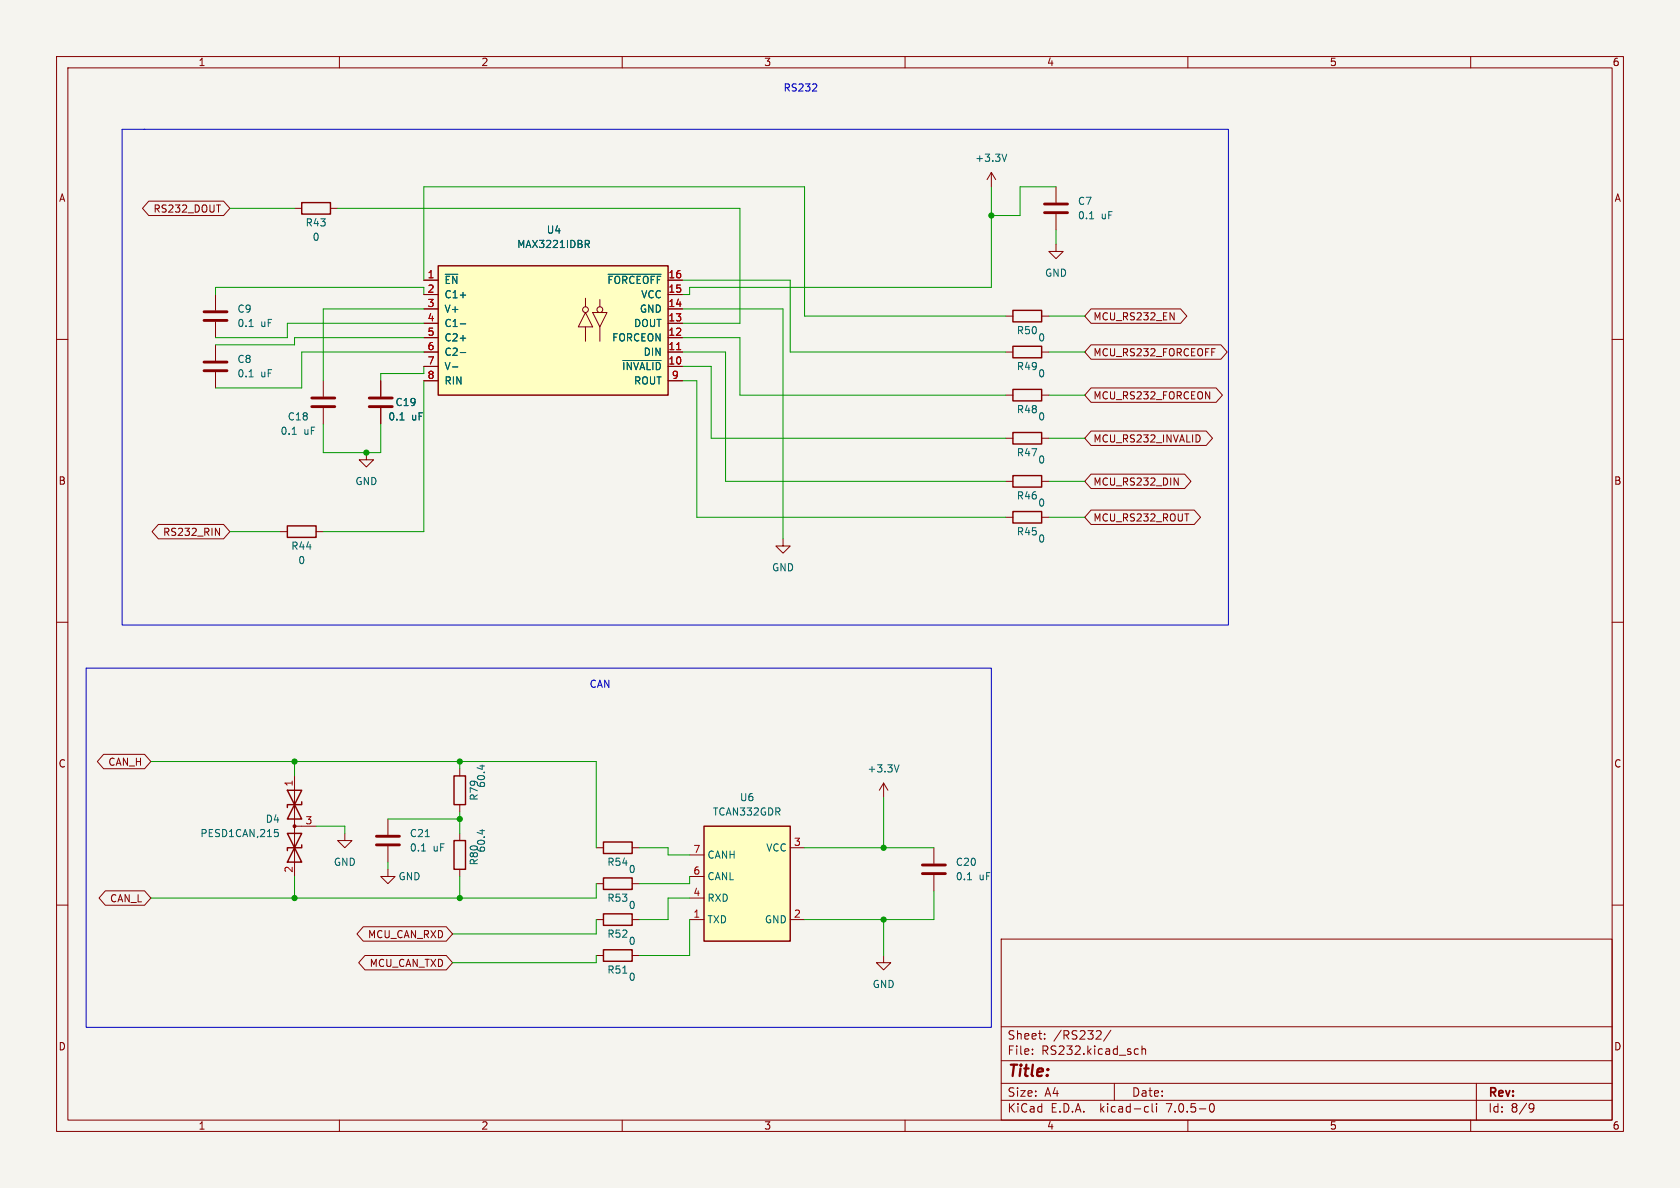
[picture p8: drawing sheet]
(kicad_sch (version 20230121) (generator eeschema)

 (paper "A4")

 (lib_symbols
  (symbol "Device:C" (pin_numbers hide) (pin_names (offset 0.254)) (in_bom yes) (on_board yes)
   (property "Reference" "C" (at 0.635 2.54 0) (effects (font (size 1.27 1.27)) (justify left)))
   (property "Value" "C" (at 0.635 -2.54 0) (effects (font (size 1.27 1.27)) (justify left)))
   (property "Footprint" "" (at 0.9652 -3.81 0) (effects (font (size 1.27 1.27)) hide))
   (property "Datasheet" "~" (at 0 0 0) (effects (font (size 1.27 1.27)) hide))
   (symbol "C_0_1"
    (polyline (pts (xy -2.032 -0.762) (xy 2.032 -0.762)) (stroke (width 0.508) (type default)) (fill (type none)))
    (polyline (pts (xy -2.032 0.762) (xy 2.032 0.762)) (stroke (width 0.508) (type default)) (fill (type none))))
   (symbol "C_1_1"
    (pin passive line (at 0 3.81 270) (length 2.794) (name "~" (effects (font (size 1.27 1.27)))) (number "1" (effects (font (size 1.27 1.27)))))
    (pin passive line (at 0 -3.81 90) (length 2.794) (name "~" (effects (font (size 1.27 1.27)))) (number "2" (effects (font (size 1.27 1.27)))))))
  (symbol "Device:D_TVS_Dual_AAC" (pin_names (offset 1.016) hide) (in_bom yes) (on_board yes)
   (property "Reference" "D" (at 0 4.445 0) (effects (font (size 1.27 1.27))))
   (property "Value" "D_TVS_Dual_AAC" (at 0 2.54 0) (effects (font (size 1.27 1.27))))
   (property "Footprint" "" (at -3.81 0 0) (effects (font (size 1.27 1.27)) hide))
   (property "Datasheet" "~" (at -3.81 0 0) (effects (font (size 1.27 1.27)) hide))
   (symbol "D_TVS_Dual_AAC_0_0"
    (polyline (pts (xy 0 -1.27) (xy 0 0)) (stroke (width 0) (type default)) (fill (type none))))
   (symbol "D_TVS_Dual_AAC_0_1"
    (polyline (pts (xy -6.35 0) (xy 6.35 0)) (stroke (width 0) (type default)) (fill (type none)))
    (polyline (pts (xy -3.302 1.27) (xy -3.81 1.27) (xy -3.81 -1.27) (xy -4.318 -1.27)) (stroke (width 0.254) (type default)) (fill (type none)))
    (polyline (pts (xy 4.318 1.27) (xy 3.81 1.27) (xy 3.81 -1.27) (xy 3.302 -1.27)) (stroke (width 0.254) (type default)) (fill (type none)))
    (polyline (pts (xy -6.35 1.27) (xy -1.27 -1.27) (xy -1.27 1.27) (xy -6.35 -1.27) (xy -6.35 1.27)) (stroke (width 0.254) (type default)) (fill (type none)))
    (polyline (pts (xy 6.35 1.27) (xy 1.27 -1.27) (xy 1.27 1.27) (xy 6.35 -1.27) (xy 6.35 1.27)) (stroke (width 0.254) (type default)) (fill (type none)))
    (circle (center 0 0) (radius 0.254) (stroke (width 0) (type default)) (fill (type outline))))
   (symbol "D_TVS_Dual_AAC_1_1"
    (pin passive line (at -8.89 0 0) (length 2.54) (name "A1" (effects (font (size 1.27 1.27)))) (number "1" (effects (font (size 1.27 1.27)))))
    (pin passive line (at 8.89 0 180) (length 2.54) (name "A2" (effects (font (size 1.27 1.27)))) (number "2" (effects (font (size 1.27 1.27)))))
    (pin input line (at 0 -3.81 90) (length 2.54) (name "common" (effects (font (size 1.27 1.27)))) (number "3" (effects (font (size 1.27 1.27)))))))
  (symbol "Device:R" (pin_numbers hide) (pin_names (offset 0)) (in_bom yes) (on_board yes)
   (property "Reference" "R" (at 2.032 0 90) (effects (font (size 1.27 1.27))))
   (property "Value" "R" (at 0 0 90) (effects (font (size 1.27 1.27))))
   (property "Footprint" "" (at -1.778 0 90) (effects (font (size 1.27 1.27)) hide))
   (property "Datasheet" "~" (at 0 0 0) (effects (font (size 1.27 1.27)) hide))
   (symbol "R_0_1"
    (rectangle (start -1.016 -2.54) (end 1.016 2.54) (stroke (width 0.254) (type default)) (fill (type none))))
   (symbol "R_1_1"
    (pin passive line (at 0 3.81 270) (length 1.27) (name "~" (effects (font (size 1.27 1.27)))) (number "1" (effects (font (size 1.27 1.27)))))
    (pin passive line (at 0 -3.81 90) (length 1.27) (name "~" (effects (font (size 1.27 1.27)))) (number "2" (effects (font (size 1.27 1.27)))))))
  (symbol "PCU:MAX3221" (pin_names (offset 1.016)) (in_bom yes) (on_board yes)
   (property "Reference" "U6" (at -0.4738 13.6452 0) (effects (font (size 1.27 1.27))))
   (property "Value" "MAX3221" (at -0.4738 11.1052 0) (effects (font (size 1.27 1.27))))
   (property "Footprint" "" (at 1.4312 -2.2298 90) (effects (font (size 1.27 1.27) italic) hide))
   (property "Datasheet" "http://www.ti.com/lit/ds/symlink/max3221.pdf" (at -43.18 -3.81 90) (effects (font (size 1.27 1.27)) hide))
   (symbol "MAX3221_0_1"
    (rectangle (start -19.05 7.62) (end 21.59 -15.24) (stroke (width 0.254) (type default)) (fill (type background)))
    (polyline (pts (xy 6.985 -5.715) (xy 6.985 -3.175) (xy 6.985 -3.175)) (stroke (width 0) (type default)) (fill (type none)))
    (polyline (pts (xy 6.985 0.381) (xy 6.985 1.905) (xy 6.985 1.905)) (stroke (width 0) (type default)) (fill (type none)))
    (polyline (pts (xy 9.525 -5.715) (xy 9.525 -3.175) (xy 9.525 -3.175)) (stroke (width 0) (type default)) (fill (type none)))
    (polyline (pts (xy 9.525 0.381) (xy 9.525 1.651) (xy 9.525 1.651)) (stroke (width 0) (type default)) (fill (type none)))
    (polyline (pts (xy 8.255 -0.635) (xy 10.795 -0.635) (xy 9.525 -3.175) (xy 8.255 -0.635) (xy 8.255 -0.635)) (stroke (width 0) (type default)) (fill (type none)))
    (polyline (pts (xy 8.255 -3.175) (xy 5.715 -3.175) (xy 6.985 -0.635) (xy 8.255 -3.175) (xy 8.255 -3.175) (xy 8.255 -3.175)) (stroke (width 0) (type default)) (fill (type none)))
    (circle (center 6.985 -0.127) (radius 0.508) (stroke (width 0) (type default)) (fill (type none)))
    (circle (center 9.525 -0.127) (radius 0.508) (stroke (width 0) (type default)) (fill (type none))))
   (symbol "MAX3221_1_1"
    (pin input line (at -21.59 5.08 0) (length 2.54) (name "~{EN}" (effects (font (size 1.27 1.27)))) (number "1" (effects (font (size 1.27 1.27)))))
    (pin output line (at 24.13 -10.16 180) (length 2.54) (name "~{INVALID}" (effects (font (size 1.27 1.27)))) (number "10" (effects (font (size 1.27 1.27)))))
    (pin input line (at 24.13 -7.62 180) (length 2.54) (name "DIN" (effects (font (size 1.27 1.27)))) (number "11" (effects (font (size 1.27 1.27)))))
    (pin input line (at 24.13 -5.08 180) (length 2.54) (name "FORCEON" (effects (font (size 1.27 1.27)))) (number "12" (effects (font (size 1.27 1.27)))))
    (pin output line (at 24.13 -2.54 180) (length 2.54) (name "DOUT" (effects (font (size 1.27 1.27)))) (number "13" (effects (font (size 1.27 1.27)))))
    (pin power_in line (at 24.13 0 180) (length 2.54) (name "GND" (effects (font (size 1.27 1.27)))) (number "14" (effects (font (size 1.27 1.27)))))
    (pin power_in line (at 24.13 2.54 180) (length 2.54) (name "VCC" (effects (font (size 1.27 1.27)))) (number "15" (effects (font (size 1.27 1.27)))))
    (pin input line (at 24.13 5.08 180) (length 2.54) (name "~{FORCEOFF}" (effects (font (size 1.27 1.27)))) (number "16" (effects (font (size 1.27 1.27)))))
    (pin passive line (at -21.59 2.54 0) (length 2.54) (name "C1+" (effects (font (size 1.27 1.27)))) (number "2" (effects (font (size 1.27 1.27)))))
    (pin power_out line (at -21.59 0 0) (length 2.54) (name "V+" (effects (font (size 1.27 1.27)))) (number "3" (effects (font (size 1.27 1.27)))))
    (pin passive line (at -21.59 -2.54 0) (length 2.54) (name "C1-" (effects (font (size 1.27 1.27)))) (number "4" (effects (font (size 1.27 1.27)))))
    (pin passive line (at -21.59 -5.08 0) (length 2.54) (name "C2+" (effects (font (size 1.27 1.27)))) (number "5" (effects (font (size 1.27 1.27)))))
    (pin passive line (at -21.59 -7.62 0) (length 2.54) (name "C2-" (effects (font (size 1.27 1.27)))) (number "6" (effects (font (size 1.27 1.27)))))
    (pin power_out line (at -21.59 -10.16 0) (length 2.54) (name "V-" (effects (font (size 1.27 1.27)))) (number "7" (effects (font (size 1.27 1.27)))))
    (pin input line (at -21.59 -12.7 0) (length 2.54) (name "RIN" (effects (font (size 1.27 1.27)))) (number "8" (effects (font (size 1.27 1.27)))))
    (pin output line (at 24.13 -12.7 180) (length 2.54) (name "ROUT" (effects (font (size 1.27 1.27)))) (number "9" (effects (font (size 1.27 1.27)))))))
  (symbol "PCU:TCAN332" (in_bom yes) (on_board yes)
   (property "Reference" "U6" (at -1.27 13.97 0) (effects (font (size 1.27 1.27)) (justify left)))
   (property "Value" "TCAN332" (at -5.08 11.43 0) (effects (font (size 1.27 1.27)) (justify left)))
   (property "Footprint" "" (at -39.37 -13.97 0) (effects (font (size 1.27 1.27) italic) hide))
   (property "Datasheet" "http://www.ti.com/lit/ds/symlink/tcan337.pdf" (at -74.93 -13.97 0) (effects (font (size 1.27 1.27)) hide))
   (symbol "TCAN332_0_1"
    (rectangle (start -7.62 10.16) (end 7.62 -10.16) (stroke (width 0.254) (type default)) (fill (type background))))
   (symbol "TCAN332_1_1"
    (pin input line (at -10.16 -6.35 0) (length 2.54) (name "TXD" (effects (font (size 1.27 1.27)))) (number "1" (effects (font (size 1.27 1.27)))))
    (pin power_in line (at 10.16 -6.35 180) (length 2.54) (name "GND" (effects (font (size 1.27 1.27)))) (number "2" (effects (font (size 1.27 1.27)))))
    (pin power_in line (at 10.16 6.35 180) (length 2.54) (name "VCC" (effects (font (size 1.27 1.27)))) (number "3" (effects (font (size 1.27 1.27)))))
    (pin tri_state line (at -10.16 -2.54 0) (length 2.54) (name "RXD" (effects (font (size 1.27 1.27)))) (number "4" (effects (font (size 1.27 1.27)))))
    (pin no_connect line (at -1.27 -13.97 90) (length 2.54) hide (name "NC" (effects (font (size 1.27 1.27)))) (number "5" (effects (font (size 1.27 1.27)))))
    (pin bidirectional line (at -10.16 1.27 0) (length 2.54) (name "CANL" (effects (font (size 1.27 1.27)))) (number "6" (effects (font (size 1.27 1.27)))))
    (pin bidirectional line (at -10.16 5.08 0) (length 2.54) (name "CANH" (effects (font (size 1.27 1.27)))) (number "7" (effects (font (size 1.27 1.27)))))
    (pin no_connect line (at 1.27 -13.97 90) (length 2.54) hide (name "NC" (effects (font (size 1.27 1.27)))) (number "8" (effects (font (size 1.27 1.27)))))))
  (symbol "power:+3.3V" (power) (pin_names (offset 0)) (in_bom yes) (on_board yes)
   (property "Reference" "#PWR" (at 0 -3.81 0) (effects (font (size 1.27 1.27)) hide))
   (property "Value" "+3.3V" (at 0 3.556 0) (effects (font (size 1.27 1.27))))
   (property "Footprint" "" (at 0 0 0) (effects (font (size 1.27 1.27)) hide))
   (property "Datasheet" "" (at 0 0 0) (effects (font (size 1.27 1.27)) hide))
   (symbol "+3.3V_0_1"
    (polyline (pts (xy -0.762 1.27) (xy 0 2.54)) (stroke (width 0) (type default)) (fill (type none)))
    (polyline (pts (xy 0 0) (xy 0 2.54)) (stroke (width 0) (type default)) (fill (type none)))
    (polyline (pts (xy 0 2.54) (xy 0.762 1.27)) (stroke (width 0) (type default)) (fill (type none))))
   (symbol "+3.3V_1_1"
    (pin power_in line (at 0 0 90) (length 0) hide (name "+3.3V" (effects (font (size 1.27 1.27)))) (number "1" (effects (font (size 1.27 1.27)))))))
  (symbol "power:GND" (power) (pin_names (offset 0)) (in_bom yes) (on_board yes)
   (property "Reference" "#PWR" (at 0 -6.35 0) (effects (font (size 1.27 1.27)) hide))
   (property "Value" "GND" (at 0 -3.81 0) (effects (font (size 1.27 1.27))))
   (property "Footprint" "" (at 0 0 0) (effects (font (size 1.27 1.27)) hide))
   (property "Datasheet" "" (at 0 0 0) (effects (font (size 1.27 1.27)) hide))
   (symbol "GND_0_1"
    (polyline (pts (xy 0 0) (xy 0 -1.27) (xy 1.27 -1.27) (xy 0 -2.54) (xy -1.27 -1.27) (xy 0 -1.27)) (stroke (width 0) (type default)) (fill (type none))))
   (symbol "GND_1_1"
    (pin power_in line (at 0 0 270) (length 0) hide (name "GND" (effects (font (size 1.27 1.27)))) (number "1" (effects (font (size 1.27 1.27))))))))

 (junction (at 156.21 149.86) (diameter 0) (color 0 0 0 0))
 (junction (at 175.26 38.1) (diameter 0) (color 0 0 0 0))
 (junction (at 52.07 134.62) (diameter 0) (color 0 0 0 0))
 (junction (at 64.77 80.01) (diameter 0) (color 0 0 0 0))
 (junction (at 156.21 162.56) (diameter 0) (color 0 0 0 0))
 (junction (at 81.28 158.75) (diameter 0) (color 0 0 0 0))
 (junction (at 81.28 134.62) (diameter 0) (color 0 0 0 0))
 (junction (at 81.28 144.78) (diameter 0) (color 0 0 0 0))
 (junction (at 52.07 158.75) (diameter 0) (color 0 0 0 0))

 (wire (pts (xy 177.8 55.88) (xy 142.24 55.88)) (stroke (width 0) (type default)))
 (wire (pts (xy 57.15 54.61) (xy 57.15 67.31)) (stroke (width 0) (type default)))
 (wire (pts (xy 50.8 59.69) (xy 38.1 59.69)) (stroke (width 0) (type default)))
 (wire (pts (xy 68.58 152.4) (xy 68.58 153.67)) (stroke (width 0) (type default)))
 (wire (pts (xy 120.65 59.69) (xy 130.81 59.69)) (stroke (width 0) (type default)))
 (wire (pts (xy 175.26 33.02) (xy 175.26 38.1)) (stroke (width 0) (type default)))
 (wire (pts (xy 74.93 64.77) (xy 74.93 66.04)) (stroke (width 0) (type default)))
 (wire (pts (xy 121.92 156.21) (xy 121.92 154.94)) (stroke (width 0) (type default)))
 (wire (pts (xy 177.8 77.47) (xy 125.73 77.47)) (stroke (width 0) (type default)))
 (wire (pts (xy 177.8 62.23) (xy 139.7 62.23)) (stroke (width 0) (type default)))
 (wire (pts (xy 113.03 149.86) (xy 118.11 149.86)) (stroke (width 0) (type default)))
 (wire (pts (xy 139.7 49.53) (xy 139.7 62.23)) (stroke (width 0) (type default)))
 (wire (pts (xy 53.34 62.23) (xy 74.93 62.23)) (stroke (width 0) (type default)))
 (wire (pts (xy 123.19 67.31) (xy 123.19 91.44)) (stroke (width 0) (type default)))
 (wire (pts (xy 64.77 80.01) (xy 57.15 80.01)) (stroke (width 0) (type default)))
 (wire (pts (xy 186.69 40.64) (xy 186.69 43.18)) (stroke (width 0) (type default)))
 (wire (pts (xy 180.34 38.1) (xy 180.34 33.02)) (stroke (width 0) (type default)))
 (wire (pts (xy 165.1 157.48) (xy 165.1 162.56)) (stroke (width 0) (type default)))
 (wire (pts (xy 74.93 52.07) (xy 74.93 50.8)) (stroke (width 0) (type default)))
 (wire (pts (xy 120.65 64.77) (xy 125.73 64.77)) (stroke (width 0) (type default)))
 (wire (pts (xy 142.24 149.86) (xy 156.21 149.86)) (stroke (width 0) (type default)))
 (wire (pts (xy 38.1 50.8) (xy 38.1 52.07)) (stroke (width 0) (type default)))
 (wire (pts (xy 120.65 62.23) (xy 128.27 62.23)) (stroke (width 0) (type default)))
 (wire (pts (xy 105.41 158.75) (xy 105.41 156.21)) (stroke (width 0) (type default)))
 (wire (pts (xy 67.31 80.01) (xy 64.77 80.01)) (stroke (width 0) (type default)))
 (wire (pts (xy 156.21 149.86) (xy 165.1 149.86)) (stroke (width 0) (type default)))
 (wire (pts (xy 180.34 33.02) (xy 186.69 33.02)) (stroke (width 0) (type default)))
 (wire (pts (xy 120.65 57.15) (xy 130.81 57.15)) (stroke (width 0) (type default)))
 (wire (pts (xy 74.93 67.31) (xy 74.93 93.98)) (stroke (width 0) (type default)))
 (wire (pts (xy 81.28 144.78) (xy 81.28 143.51)) (stroke (width 0) (type default)))
 (wire (pts (xy 118.11 149.86) (xy 118.11 151.13)) (stroke (width 0) (type default)))
 (wire (pts (xy 177.8 69.85) (xy 130.81 69.85)) (stroke (width 0) (type default)))
 (wire (pts (xy 74.93 50.8) (xy 38.1 50.8)) (stroke (width 0) (type default)))
 (wire (pts (xy 52.07 134.62) (xy 81.28 134.62)) (stroke (width 0) (type default)))
 (wire (pts (xy 60.96 146.05) (xy 55.88 146.05)) (stroke (width 0) (type default)))
 (wire (pts (xy 113.03 156.21) (xy 121.92 156.21)) (stroke (width 0) (type default)))
 (wire (pts (xy 80.01 165.1) (xy 105.41 165.1)) (stroke (width 0) (type default)))
 (wire (pts (xy 52.07 158.75) (xy 52.07 154.94)) (stroke (width 0) (type default)))
 (wire (pts (xy 177.8 91.44) (xy 123.19 91.44)) (stroke (width 0) (type default)))
 (wire (pts (xy 142.24 55.88) (xy 142.24 33.02)) (stroke (width 0) (type default)))
 (wire (pts (xy 52.07 60.96) (xy 38.1 60.96)) (stroke (width 0) (type default)))
 (wire (pts (xy 121.92 52.07) (xy 121.92 50.8)) (stroke (width 0) (type default)))
 (wire (pts (xy 74.93 54.61) (xy 57.15 54.61)) (stroke (width 0) (type default)))
 (wire (pts (xy 38.1 68.58) (xy 53.34 68.58)) (stroke (width 0) (type default)))
 (wire (pts (xy 26.67 134.62) (xy 52.07 134.62)) (stroke (width 0) (type default)))
 (wire (pts (xy 120.65 49.53) (xy 139.7 49.53)) (stroke (width 0) (type default)))
 (wire (pts (xy 60.96 147.32) (xy 60.96 146.05)) (stroke (width 0) (type default)))
 (wire (pts (xy 125.73 64.77) (xy 125.73 77.47)) (stroke (width 0) (type default)))
 (wire (pts (xy 40.64 36.83) (xy 52.07 36.83)) (stroke (width 0) (type default)))
 (wire (pts (xy 53.34 68.58) (xy 53.34 62.23)) (stroke (width 0) (type default)))
 (wire (pts (xy 120.65 54.61) (xy 138.43 54.61)) (stroke (width 0) (type default)))
 (wire (pts (xy 52.07 137.16) (xy 52.07 134.62)) (stroke (width 0) (type default)))
 (wire (pts (xy 120.65 67.31) (xy 123.19 67.31)) (stroke (width 0) (type default)))
 (wire (pts (xy 80.01 170.18) (xy 105.41 170.18)) (stroke (width 0) (type default)))
 (wire (pts (xy 74.93 49.53) (xy 74.93 33.02)) (stroke (width 0) (type default)))
 (wire (pts (xy 81.28 154.94) (xy 81.28 158.75)) (stroke (width 0) (type default)))
 (wire (pts (xy 40.64 93.98) (xy 49.53 93.98)) (stroke (width 0) (type default)))
 (wire (pts (xy 138.43 54.61) (xy 138.43 95.25)) (stroke (width 0) (type default)))
 (wire (pts (xy 185.42 62.23) (xy 191.77 62.23)) (stroke (width 0) (type default)))
 (wire (pts (xy 156.21 140.97) (xy 156.21 149.86)) (stroke (width 0) (type default)))
 (wire (pts (xy 118.11 151.13) (xy 121.92 151.13)) (stroke (width 0) (type default)))
 (wire (pts (xy 175.26 50.8) (xy 175.26 38.1)) (stroke (width 0) (type default)))
 (wire (pts (xy 130.81 36.83) (xy 59.69 36.83)) (stroke (width 0) (type default)))
 (wire (pts (xy 67.31 74.93) (xy 67.31 80.01)) (stroke (width 0) (type default)))
 (wire (pts (xy 185.42 77.47) (xy 191.77 77.47)) (stroke (width 0) (type default)))
 (wire (pts (xy 81.28 158.75) (xy 52.07 158.75)) (stroke (width 0) (type default)))
 (wire (pts (xy 105.41 170.18) (xy 105.41 168.91)) (stroke (width 0) (type default)))
 (wire (pts (xy 57.15 93.98) (xy 74.93 93.98)) (stroke (width 0) (type default)))
 (wire (pts (xy 105.41 134.62) (xy 81.28 134.62)) (stroke (width 0) (type default)))
 (wire (pts (xy 105.41 165.1) (xy 105.41 162.56)) (stroke (width 0) (type default)))
 (wire (pts (xy 105.41 158.75) (xy 81.28 158.75)) (stroke (width 0) (type default)))
 (wire (pts (xy 105.41 149.86) (xy 105.41 134.62)) (stroke (width 0) (type default)))
 (wire (pts (xy 74.93 57.15) (xy 50.8 57.15)) (stroke (width 0) (type default)))
 (wire (pts (xy 156.21 162.56) (xy 165.1 162.56)) (stroke (width 0) (type default)))
 (wire (pts (xy 120.65 52.07) (xy 121.92 52.07)) (stroke (width 0) (type default)))
 (wire (pts (xy 113.03 162.56) (xy 118.11 162.56)) (stroke (width 0) (type default)))
 (wire (pts (xy 67.31 66.04) (xy 74.93 66.04)) (stroke (width 0) (type default)))
 (wire (pts (xy 52.07 59.69) (xy 52.07 60.96)) (stroke (width 0) (type default)))
 (wire (pts (xy 50.8 57.15) (xy 50.8 59.69)) (stroke (width 0) (type default)))
 (wire (pts (xy 81.28 144.78) (xy 81.28 147.32)) (stroke (width 0) (type default)))
 (wire (pts (xy 74.93 59.69) (xy 52.07 59.69)) (stroke (width 0) (type default)))
 (wire (pts (xy 175.26 38.1) (xy 180.34 38.1)) (stroke (width 0) (type default)))
 (wire (pts (xy 177.8 85.09) (xy 128.27 85.09)) (stroke (width 0) (type default)))
 (wire (pts (xy 67.31 67.31) (xy 67.31 66.04)) (stroke (width 0) (type default)))
 (wire (pts (xy 121.92 168.91) (xy 121.92 162.56)) (stroke (width 0) (type default)))
 (wire (pts (xy 130.81 57.15) (xy 130.81 36.83)) (stroke (width 0) (type default)))
 (wire (pts (xy 118.11 162.56) (xy 118.11 158.75)) (stroke (width 0) (type default)))
 (wire (pts (xy 142.24 162.56) (xy 156.21 162.56)) (stroke (width 0) (type default)))
 (wire (pts (xy 118.11 158.75) (xy 121.92 158.75)) (stroke (width 0) (type default)))
 (wire (pts (xy 185.42 91.44) (xy 191.77 91.44)) (stroke (width 0) (type default)))
 (wire (pts (xy 26.67 158.75) (xy 52.07 158.75)) (stroke (width 0) (type default)))
 (wire (pts (xy 121.92 50.8) (xy 175.26 50.8)) (stroke (width 0) (type default)))
 (wire (pts (xy 185.42 55.88) (xy 191.77 55.88)) (stroke (width 0) (type default)))
 (wire (pts (xy 156.21 162.56) (xy 156.21 168.91)) (stroke (width 0) (type default)))
 (wire (pts (xy 185.42 85.09) (xy 191.77 85.09)) (stroke (width 0) (type default)))
 (wire (pts (xy 68.58 144.78) (xy 81.28 144.78)) (stroke (width 0) (type default)))
 (wire (pts (xy 81.28 135.89) (xy 81.28 134.62)) (stroke (width 0) (type default)))
 (wire (pts (xy 74.93 33.02) (xy 142.24 33.02)) (stroke (width 0) (type default)))
 (wire (pts (xy 57.15 80.01) (xy 57.15 74.93)) (stroke (width 0) (type default)))
 (wire (pts (xy 113.03 168.91) (xy 121.92 168.91)) (stroke (width 0) (type default)))
 (wire (pts (xy 185.42 69.85) (xy 191.77 69.85)) (stroke (width 0) (type default)))
 (wire (pts (xy 130.81 59.69) (xy 130.81 69.85)) (stroke (width 0) (type default)))
 (wire (pts (xy 128.27 62.23) (xy 128.27 85.09)) (stroke (width 0) (type default)))

 (rectangle (start 15.24 118.11) (end 175.26 181.61) (stroke (width 0) (type default)) (fill (type none)))
 (rectangle (start 25.4 22.86) (end 25.4 22.86) (stroke (width 0) (type default)) (fill (type none)))
 (rectangle (start 21.59 22.86) (end 217.17 110.49) (stroke (width 0) (type default)) (fill (type none)))

 (text "CAN" (at 104.14 121.92 0) (effects (font (size 1.27 1.27)) (justify left bottom)))
 (text "RS232" (at 138.43 16.51 0) (effects (font (size 1.27 1.27)) (justify left bottom)))

 (global_label "RS232_RIN" (shape bidirectional) (at 40.64 93.98 180) (fields_autoplaced) (effects (font (size 1.27 1.27)) (justify right))
  (property "Intersheetrefs" "${INTERSHEET_REFS}" (at 26.342 93.98 0) (effects (font (size 1.27 1.27)) (justify right) hide)))
 (global_label "MCU_CAN_TXD" (shape bidirectional) (at 80.01 170.18 180) (fields_autoplaced) (effects (font (size 1.27 1.27)) (justify right))
  (property "Intersheetrefs" "${INTERSHEET_REFS}" (at 62.8696 170.18 0) (effects (font (size 1.27 1.27)) (justify right) hide)))
 (global_label "MCU_RS232_FORCEON" (shape bidirectional) (at 191.77 69.85 0) (fields_autoplaced) (effects (font (size 1.27 1.27)) (justify left))
  (property "Intersheetrefs" "${INTERSHEET_REFS}" (at 216.6513 69.85 0) (effects (font (size 1.27 1.27)) (justify left) hide)))
 (global_label "CAN_H" (shape bidirectional) (at 26.67 134.62 180) (fields_autoplaced) (effects (font (size 1.27 1.27)) (justify right))
  (property "Intersheetrefs" "${INTERSHEET_REFS}" (at 16.6657 134.62 0) (effects (font (size 1.27 1.27)) (justify right) hide)))
 (global_label "MCU_RS232_DIN" (shape bidirectional) (at 191.77 85.09 0) (fields_autoplaced) (effects (font (size 1.27 1.27)) (justify left))
  (property "Intersheetrefs" "${INTERSHEET_REFS}" (at 211.0875 85.09 0) (effects (font (size 1.27 1.27)) (justify left) hide)))
 (global_label "CAN_L" (shape bidirectional) (at 26.67 158.75 180) (fields_autoplaced) (effects (font (size 1.27 1.27)) (justify right))
  (property "Intersheetrefs" "${INTERSHEET_REFS}" (at 16.9681 158.75 0) (effects (font (size 1.27 1.27)) (justify right) hide)))
 (global_label "MCU_CAN_RXD" (shape bidirectional) (at 80.01 165.1 180) (fields_autoplaced) (effects (font (size 1.27 1.27)) (justify right))
  (property "Intersheetrefs" "${INTERSHEET_REFS}" (at 62.5672 165.1 0) (effects (font (size 1.27 1.27)) (justify right) hide)))
 (global_label "MCU_RS232_FORCEOFF" (shape bidirectional) (at 191.77 62.23 0) (fields_autoplaced) (effects (font (size 1.27 1.27)) (justify left))
  (property "Intersheetrefs" "${INTERSHEET_REFS}" (at 217.498 62.23 0) (effects (font (size 1.27 1.27)) (justify left) hide)))
 (global_label "MCU_RS232_INVALID" (shape bidirectional) (at 191.77 77.47 0) (fields_autoplaced) (effects (font (size 1.27 1.27)) (justify left))
  (property "Intersheetrefs" "${INTERSHEET_REFS}" (at 214.8976 77.47 0) (effects (font (size 1.27 1.27)) (justify left) hide)))
 (global_label "MCU_RS232_ROUT" (shape bidirectional) (at 191.77 91.44 0) (fields_autoplaced) (effects (font (size 1.27 1.27)) (justify left))
  (property "Intersheetrefs" "${INTERSHEET_REFS}" (at 212.7808 91.44 0) (effects (font (size 1.27 1.27)) (justify left) hide)))
 (global_label "MCU_RS232_EN" (shape bidirectional) (at 191.77 55.88 0) (fields_autoplaced) (effects (font (size 1.27 1.27)) (justify left))
  (property "Intersheetrefs" "${INTERSHEET_REFS}" (at 210.3617 55.88 0) (effects (font (size 1.27 1.27)) (justify left) hide)))
 (global_label "RS232_DOUT" (shape bidirectional) (at 40.64 36.83 180) (fields_autoplaced) (effects (font (size 1.27 1.27)) (justify right))
  (property "Intersheetrefs" "${INTERSHEET_REFS}" (at 24.6487 36.83 0) (effects (font (size 1.27 1.27)) (justify right) hide)))

 (symbol (lib_id "Device:R") (at 81.28 151.13 180) (unit 1) (in_bom yes) (on_board yes) (dnp no)
  (property "Reference" "R9" (at 83.82 151.13 90) (effects (font (size 1.27 1.27))))
  (property "Value" "60.4" (at 85.09 148.59 90) (effects (font (size 1.27 1.27))))
  (property "Footprint" "Resistor_SMD:R_0603_1608Metric" (at 83.058 151.13 90) (effects (font (size 1.27 1.27)) hide))
  (property "Datasheet" "~" (at 81.28 151.13 0) (effects (font (size 1.27 1.27)) hide)) (pin "1") (pin "2")
  (instances (project "PCB PCU" (path "" (reference "R9") (unit 1)) (path "" (reference "R85") (unit 1)) (path "" (reference "R29") (unit 1)) (path "" (reference "R80") (unit 1)))))

 (symbol (lib_id "power:+3.3V") (at 175.26 33.02 0) (unit 1) (in_bom yes) (on_board yes) (dnp no) (fields_autoplaced)
  (property "Reference" "#PWR065" (at 175.26 36.83 0) (effects (font (size 1.27 1.27)) hide))
  (property "Value" "+3.3V" (at 175.26 27.94 0) (effects (font (size 1.27 1.27))))
  (property "Footprint" "" (at 175.26 33.02 0) (effects (font (size 1.27 1.27)) hide))
  (property "Datasheet" "" (at 175.26 33.02 0) (effects (font (size 1.27 1.27)) hide)) (pin "1")
  (instances (project "PCB PCU" (path "" (reference "#PWR065") (unit 1)))))

 (symbol (lib_id "power:GND") (at 138.43 95.25 0) (unit 1) (in_bom yes) (on_board yes) (dnp no) (fields_autoplaced)
  (property "Reference" "#PWR067" (at 138.43 101.6 0) (effects (font (size 1.27 1.27)) hide))
  (property "Value" "GND" (at 138.43 100.33 0) (effects (font (size 1.27 1.27))))
  (property "Footprint" "" (at 138.43 95.25 0) (effects (font (size 1.27 1.27)) hide))
  (property "Datasheet" "" (at 138.43 95.25 0) (effects (font (size 1.27 1.27)) hide)) (pin "1")
  (instances (project "PCB PCU" (path "" (reference "#PWR067") (unit 1)))))

 (symbol (lib_id "Device:R") (at 181.61 62.23 90) (unit 1) (in_bom yes) (on_board yes) (dnp no)
  (property "Reference" "R9" (at 181.61 64.77 90) (effects (font (size 1.27 1.27))))
  (property "Value" "0" (at 184.15 66.04 90) (effects (font (size 1.27 1.27))))
  (property "Footprint" "Resistor_SMD:R_0603_1608Metric" (at 181.61 64.008 90) (effects (font (size 1.27 1.27)) hide))
  (property "Datasheet" "~" (at 181.61 62.23 0) (effects (font (size 1.27 1.27)) hide)) (pin "1") (pin "2")
  (instances (project "PCB PCU" (path "" (reference "R9") (unit 1)) (path "" (reference "R85") (unit 1)) (path "" (reference "R29") (unit 1)) (path "" (reference "R49") (unit 1)))))

 (symbol (lib_id "Device:C") (at 186.69 36.83 0) (unit 1) (in_bom yes) (on_board yes) (dnp no) (fields_autoplaced)
  (property "Reference" "C3" (at 190.5 35.56 0) (effects (font (size 1.27 1.27)) (justify left)))
  (property "Value" "0.1 uF" (at 190.5 38.1 0) (effects (font (size 1.27 1.27)) (justify left)))
  (property "Footprint" "Capacitor_SMD:C_0603_1608Metric" (at 187.6552 40.64 0) (effects (font (size 1.27 1.27)) hide))
  (property "Datasheet" "~" (at 186.69 36.83 0) (effects (font (size 1.27 1.27)) hide)) (pin "1") (pin "2")
  (instances (project "PCB PCU" (path "" (reference "C3") (unit 1)) (path "" (reference "C25") (unit 1)) (path "" (reference "C13") (unit 1)) (path "" (reference "C7") (unit 1)))))

 (symbol (lib_id "Device:R") (at 109.22 162.56 90) (unit 1) (in_bom yes) (on_board yes) (dnp no)
  (property "Reference" "R9" (at 109.22 165.1 90) (effects (font (size 1.27 1.27))))
  (property "Value" "0" (at 111.76 166.37 90) (effects (font (size 1.27 1.27))))
  (property "Footprint" "Resistor_SMD:R_0603_1608Metric" (at 109.22 164.338 90) (effects (font (size 1.27 1.27)) hide))
  (property "Datasheet" "~" (at 109.22 162.56 0) (effects (font (size 1.27 1.27)) hide)) (pin "1") (pin "2")
  (instances (project "PCB PCU" (path "" (reference "R9") (unit 1)) (path "" (reference "R85") (unit 1)) (path "" (reference "R29") (unit 1)) (path "" (reference "R52") (unit 1)))))

 (symbol (lib_id "PCU:TCAN332") (at 132.08 156.21 0) (unit 1) (in_bom yes) (on_board yes) (dnp no) (fields_autoplaced)
  (property "Reference" "U6" (at 132.08 140.97 0) (effects (font (size 1.27 1.27))))
  (property "Value" "TCAN332GDR" (at 132.08 143.51 0) (effects (font (size 1.27 1.27))))
  (property "Footprint" "Package_SO:SOIC-8_3.9x4.9mm_P1.27mm" (at 92.71 170.18 0) (effects (font (size 1.27 1.27) italic) hide))
  (property "Datasheet" "http://www.ti.com/lit/ds/symlink/tcan337.pdf" (at 57.15 170.18 0) (effects (font (size 1.27 1.27)) hide)) (pin "1") (pin "2") (pin "3") (pin "4") (pin "5") (pin "6") (pin "7") (pin "8")
  (instances (project "PCB PCU" (path "" (reference "U6") (unit 1)))))

 (symbol (lib_id "power:GND") (at 156.21 168.91 0) (unit 1) (in_bom yes) (on_board yes) (dnp no) (fields_autoplaced)
  (property "Reference" "#PWR069" (at 156.21 175.26 0) (effects (font (size 1.27 1.27)) hide))
  (property "Value" "GND" (at 156.21 173.99 0) (effects (font (size 1.27 1.27))))
  (property "Footprint" "" (at 156.21 168.91 0) (effects (font (size 1.27 1.27)) hide))
  (property "Datasheet" "" (at 156.21 168.91 0) (effects (font (size 1.27 1.27)) hide)) (pin "1")
  (instances (project "PCB PCU" (path "" (reference "#PWR069") (unit 1)))))

 (symbol (lib_id "Device:R") (at 181.61 77.47 90) (unit 1) (in_bom yes) (on_board yes) (dnp no)
  (property "Reference" "R9" (at 181.61 80.01 90) (effects (font (size 1.27 1.27))))
  (property "Value" "0" (at 184.15 81.28 90) (effects (font (size 1.27 1.27))))
  (property "Footprint" "Resistor_SMD:R_0603_1608Metric" (at 181.61 79.248 90) (effects (font (size 1.27 1.27)) hide))
  (property "Datasheet" "~" (at 181.61 77.47 0) (effects (font (size 1.27 1.27)) hide)) (pin "1") (pin "2")
  (instances (project "PCB PCU" (path "" (reference "R9") (unit 1)) (path "" (reference "R85") (unit 1)) (path "" (reference "R29") (unit 1)) (path "" (reference "R47") (unit 1)))))

 (symbol (lib_id "Device:R") (at 181.61 55.88 90) (unit 1) (in_bom yes) (on_board yes) (dnp no)
  (property "Reference" "R9" (at 181.61 58.42 90) (effects (font (size 1.27 1.27))))
  (property "Value" "0" (at 184.15 59.69 90) (effects (font (size 1.27 1.27))))
  (property "Footprint" "Resistor_SMD:R_0603_1608Metric" (at 181.61 57.658 90) (effects (font (size 1.27 1.27)) hide))
  (property "Datasheet" "~" (at 181.61 55.88 0) (effects (font (size 1.27 1.27)) hide)) (pin "1") (pin "2")
  (instances (project "PCB PCU" (path "" (reference "R9") (unit 1)) (path "" (reference "R85") (unit 1)) (path "" (reference "R29") (unit 1)) (path "" (reference "R50") (unit 1)))))

 (symbol (lib_id "power:+3.3V") (at 156.21 140.97 0) (unit 1) (in_bom yes) (on_board yes) (dnp no) (fields_autoplaced)
  (property "Reference" "#PWR068" (at 156.21 144.78 0) (effects (font (size 1.27 1.27)) hide))
  (property "Value" "+3.3V" (at 156.21 135.89 0) (effects (font (size 1.27 1.27))))
  (property "Footprint" "" (at 156.21 140.97 0) (effects (font (size 1.27 1.27)) hide))
  (property "Datasheet" "" (at 156.21 140.97 0) (effects (font (size 1.27 1.27)) hide)) (pin "1")
  (instances (project "PCB PCU" (path "" (reference "#PWR068") (unit 1)))))

 (symbol (lib_id "Device:R") (at 181.61 85.09 90) (unit 1) (in_bom yes) (on_board yes) (dnp no)
  (property "Reference" "R9" (at 181.61 87.63 90) (effects (font (size 1.27 1.27))))
  (property "Value" "0" (at 184.15 88.9 90) (effects (font (size 1.27 1.27))))
  (property "Footprint" "Resistor_SMD:R_0603_1608Metric" (at 181.61 86.868 90) (effects (font (size 1.27 1.27)) hide))
  (property "Datasheet" "~" (at 181.61 85.09 0) (effects (font (size 1.27 1.27)) hide)) (pin "1") (pin "2")
  (instances (project "PCB PCU" (path "" (reference "R9") (unit 1)) (path "" (reference "R85") (unit 1)) (path "" (reference "R29") (unit 1)) (path "" (reference "R46") (unit 1)))))

 (symbol (lib_id "Device:C") (at 38.1 55.88 0) (unit 1) (in_bom yes) (on_board yes) (dnp no) (fields_autoplaced)
  (property "Reference" "C3" (at 41.91 54.61 0) (effects (font (size 1.27 1.27)) (justify left)))
  (property "Value" "0.1 uF" (at 41.91 57.15 0) (effects (font (size 1.27 1.27)) (justify left)))
  (property "Footprint" "Capacitor_SMD:C_0603_1608Metric" (at 39.0652 59.69 0) (effects (font (size 1.27 1.27)) hide))
  (property "Datasheet" "~" (at 38.1 55.88 0) (effects (font (size 1.27 1.27)) hide)) (pin "1") (pin "2")
  (instances (project "PCB PCU" (path "" (reference "C3") (unit 1)) (path "" (reference "C25") (unit 1)) (path "" (reference "C13") (unit 1)) (path "" (reference "C9") (unit 1)))))

 (symbol (lib_id "Device:R") (at 109.22 156.21 90) (unit 1) (in_bom yes) (on_board yes) (dnp no)
  (property "Reference" "R9" (at 109.22 158.75 90) (effects (font (size 1.27 1.27))))
  (property "Value" "0" (at 111.76 160.02 90) (effects (font (size 1.27 1.27))))
  (property "Footprint" "Resistor_SMD:R_0603_1608Metric" (at 109.22 157.988 90) (effects (font (size 1.27 1.27)) hide))
  (property "Datasheet" "~" (at 109.22 156.21 0) (effects (font (size 1.27 1.27)) hide)) (pin "1") (pin "2")
  (instances (project "PCB PCU" (path "" (reference "R9") (unit 1)) (path "" (reference "R85") (unit 1)) (path "" (reference "R29") (unit 1)) (path "" (reference "R53") (unit 1)))))

 (symbol (lib_id "Device:R") (at 181.61 69.85 90) (unit 1) (in_bom yes) (on_board yes) (dnp no)
  (property "Reference" "R9" (at 181.61 72.39 90) (effects (font (size 1.27 1.27))))
  (property "Value" "0" (at 184.15 73.66 90) (effects (font (size 1.27 1.27))))
  (property "Footprint" "Resistor_SMD:R_0603_1608Metric" (at 181.61 71.628 90) (effects (font (size 1.27 1.27)) hide))
  (property "Datasheet" "~" (at 181.61 69.85 0) (effects (font (size 1.27 1.27)) hide)) (pin "1") (pin "2")
  (instances (project "PCB PCU" (path "" (reference "R9") (unit 1)) (path "" (reference "R85") (unit 1)) (path "" (reference "R29") (unit 1)) (path "" (reference "R48") (unit 1)))))

 (symbol (lib_id "Device:C") (at 67.31 71.12 0) (unit 1) (in_bom yes) (on_board yes) (dnp no)
  (property "Reference" "C3" (at 69.85 71.12 0) (effects (font (size 1.27 1.27)) (justify left)))
  (property "Value" "0.1 uF" (at 68.58 73.66 0) (effects (font (size 1.27 1.27)) (justify left)))
  (property "Footprint" "Capacitor_SMD:C_0603_1608Metric" (at 68.2752 74.93 0) (effects (font (size 1.27 1.27)) hide))
  (property "Datasheet" "~" (at 67.31 71.12 0) (effects (font (size 1.27 1.27)) hide)) (pin "1") (pin "2")
  (instances (project "PCB PCU" (path "" (reference "C3") (unit 1)) (path "" (reference "C25") (unit 1)) (path "" (reference "C13") (unit 1)) (path "" (reference "C19") (unit 1)))))

 (symbol (lib_id "power:GND") (at 186.69 43.18 0) (unit 1) (in_bom yes) (on_board yes) (dnp no) (fields_autoplaced)
  (property "Reference" "#PWR066" (at 186.69 49.53 0) (effects (font (size 1.27 1.27)) hide))
  (property "Value" "GND" (at 186.69 48.26 0) (effects (font (size 1.27 1.27))))
  (property "Footprint" "" (at 186.69 43.18 0) (effects (font (size 1.27 1.27)) hide))
  (property "Datasheet" "" (at 186.69 43.18 0) (effects (font (size 1.27 1.27)) hide)) (pin "1")
  (instances (project "PCB PCU" (path "" (reference "#PWR066") (unit 1)))))

 (symbol (lib_id "PCU:MAX3221") (at 96.52 54.61 0) (unit 1) (in_bom yes) (on_board yes) (dnp no) (fields_autoplaced)
  (property "Reference" "U4" (at 97.9341 40.64 0) (effects (font (size 1.27 1.27))))
  (property "Value" "MAX3221IDBR" (at 97.9341 43.18 0) (effects (font (size 1.27 1.27))))
  (property "Footprint" "Package_SO:SSOP-16_5.3x6.2mm_P0.65mm" (at 97.9512 56.8398 90) (effects (font (size 1.27 1.27) italic) hide))
  (property "Datasheet" "http://www.ti.com/lit/ds/symlink/max3221.pdf" (at 53.34 58.42 90) (effects (font (size 1.27 1.27)) hide)) (pin "1") (pin "10") (pin "11") (pin "12") (pin "13") (pin "14") (pin "15") (pin "16") (pin "2") (pin "3") (pin "4") (pin "5") (pin "6") (pin "7") (pin "8") (pin "9")
  (instances (project "PCB PCU" (path "" (reference "U4") (unit 1)))))

 (symbol (lib_id "power:GND") (at 60.96 147.32 0) (unit 1) (in_bom yes) (on_board yes) (dnp no) (fields_autoplaced)
  (property "Reference" "#PWR070" (at 60.96 153.67 0) (effects (font (size 1.27 1.27)) hide))
  (property "Value" "GND" (at 60.96 152.4 0) (effects (font (size 1.27 1.27))))
  (property "Footprint" "" (at 60.96 147.32 0) (effects (font (size 1.27 1.27)) hide))
  (property "Datasheet" "" (at 60.96 147.32 0) (effects (font (size 1.27 1.27)) hide)) (pin "1")
  (instances (project "PCB PCU" (path "" (reference "#PWR070") (unit 1)))))

 (symbol (lib_id "Device:R") (at 109.22 149.86 90) (unit 1) (in_bom yes) (on_board yes) (dnp no)
  (property "Reference" "R9" (at 109.22 152.4 90) (effects (font (size 1.27 1.27))))
  (property "Value" "0" (at 111.76 153.67 90) (effects (font (size 1.27 1.27))))
  (property "Footprint" "Resistor_SMD:R_0603_1608Metric" (at 109.22 151.638 90) (effects (font (size 1.27 1.27)) hide))
  (property "Datasheet" "~" (at 109.22 149.86 0) (effects (font (size 1.27 1.27)) hide)) (pin "1") (pin "2")
  (instances (project "PCB PCU" (path "" (reference "R9") (unit 1)) (path "" (reference "R85") (unit 1)) (path "" (reference "R29") (unit 1)) (path "" (reference "R54") (unit 1)))))

 (symbol (lib_id "Device:R") (at 181.61 91.44 90) (unit 1) (in_bom yes) (on_board yes) (dnp no)
  (property "Reference" "R9" (at 181.61 93.98 90) (effects (font (size 1.27 1.27))))
  (property "Value" "0" (at 184.15 95.25 90) (effects (font (size 1.27 1.27))))
  (property "Footprint" "Resistor_SMD:R_0603_1608Metric" (at 181.61 93.218 90) (effects (font (size 1.27 1.27)) hide))
  (property "Datasheet" "~" (at 181.61 91.44 0) (effects (font (size 1.27 1.27)) hide)) (pin "1") (pin "2")
  (instances (project "PCB PCU" (path "" (reference "R9") (unit 1)) (path "" (reference "R85") (unit 1)) (path "" (reference "R29") (unit 1)) (path "" (reference "R45") (unit 1)))))

 (symbol (lib_id "Device:R") (at 55.88 36.83 90) (unit 1) (in_bom yes) (on_board yes) (dnp no)
  (property "Reference" "R9" (at 55.88 39.37 90) (effects (font (size 1.27 1.27))))
  (property "Value" "0" (at 55.88 41.91 90) (effects (font (size 1.27 1.27))))
  (property "Footprint" "Resistor_SMD:R_0603_1608Metric" (at 55.88 38.608 90) (effects (font (size 1.27 1.27)) hide))
  (property "Datasheet" "~" (at 55.88 36.83 0) (effects (font (size 1.27 1.27)) hide)) (pin "1") (pin "2")
  (instances (project "PCB PCU" (path "" (reference "R9") (unit 1)) (path "" (reference "R85") (unit 1)) (path "" (reference "R29") (unit 1)) (path "" (reference "R43") (unit 1)))))

 (symbol (lib_id "Device:C") (at 68.58 148.59 0) (unit 1) (in_bom yes) (on_board yes) (dnp no)
  (property "Reference" "C3" (at 72.39 147.32 0) (effects (font (size 1.27 1.27)) (justify left)))
  (property "Value" "0.1 uF" (at 72.39 149.86 0) (effects (font (size 1.27 1.27)) (justify left)))
  (property "Footprint" "Capacitor_SMD:C_0603_1608Metric" (at 69.5452 152.4 0) (effects (font (size 1.27 1.27)) hide))
  (property "Datasheet" "~" (at 68.58 148.59 0) (effects (font (size 1.27 1.27)) hide)) (pin "1") (pin "2")
  (instances (project "PCB PCU" (path "" (reference "C3") (unit 1)) (path "" (reference "C25") (unit 1)) (path "" (reference "C13") (unit 1)) (path "" (reference "C21") (unit 1)))))

 (symbol (lib_id "Device:C") (at 38.1 64.77 0) (unit 1) (in_bom yes) (on_board yes) (dnp no) (fields_autoplaced)
  (property "Reference" "C3" (at 41.91 63.5 0) (effects (font (size 1.27 1.27)) (justify left)))
  (property "Value" "0.1 uF" (at 41.91 66.04 0) (effects (font (size 1.27 1.27)) (justify left)))
  (property "Footprint" "Capacitor_SMD:C_0603_1608Metric" (at 39.0652 68.58 0) (effects (font (size 1.27 1.27)) hide))
  (property "Datasheet" "~" (at 38.1 64.77 0) (effects (font (size 1.27 1.27)) hide)) (pin "1") (pin "2")
  (instances (project "PCB PCU" (path "" (reference "C3") (unit 1)) (path "" (reference "C25") (unit 1)) (path "" (reference "C13") (unit 1)) (path "" (reference "C8") (unit 1)))))

 (symbol (lib_id "power:GND") (at 64.77 80.01 0) (unit 1) (in_bom yes) (on_board yes) (dnp no) (fields_autoplaced)
  (property "Reference" "#PWR064" (at 64.77 86.36 0) (effects (font (size 1.27 1.27)) hide))
  (property "Value" "GND" (at 64.77 85.09 0) (effects (font (size 1.27 1.27))))
  (property "Footprint" "" (at 64.77 80.01 0) (effects (font (size 1.27 1.27)) hide))
  (property "Datasheet" "" (at 64.77 80.01 0) (effects (font (size 1.27 1.27)) hide)) (pin "1")
  (instances (project "PCB PCU" (path "" (reference "#PWR064") (unit 1)))))

 (symbol (lib_id "power:GND") (at 68.58 153.67 0) (unit 1) (in_bom yes) (on_board yes) (dnp no)
  (property "Reference" "#PWR071" (at 68.58 160.02 0) (effects (font (size 1.27 1.27)) hide))
  (property "Value" "GND" (at 72.39 154.94 0) (effects (font (size 1.27 1.27))))
  (property "Footprint" "" (at 68.58 153.67 0) (effects (font (size 1.27 1.27)) hide))
  (property "Datasheet" "" (at 68.58 153.67 0) (effects (font (size 1.27 1.27)) hide)) (pin "1")
  (instances (project "PCB PCU" (path "" (reference "#PWR071") (unit 1)))))

 (symbol (lib_id "Device:C") (at 165.1 153.67 0) (unit 1) (in_bom yes) (on_board yes) (dnp no)
  (property "Reference" "C3" (at 168.91 152.4 0) (effects (font (size 1.27 1.27)) (justify left)))
  (property "Value" "0.1 uF" (at 168.91 154.94 0) (effects (font (size 1.27 1.27)) (justify left)))
  (property "Footprint" "Capacitor_SMD:C_0603_1608Metric" (at 166.0652 157.48 0) (effects (font (size 1.27 1.27)) hide))
  (property "Datasheet" "~" (at 165.1 153.67 0) (effects (font (size 1.27 1.27)) hide)) (pin "1") (pin "2")
  (instances (project "PCB PCU" (path "" (reference "C3") (unit 1)) (path "" (reference "C25") (unit 1)) (path "" (reference "C13") (unit 1)) (path "" (reference "C20") (unit 1)))))

 (symbol (lib_id "Device:D_TVS_Dual_AAC") (at 52.07 146.05 90) (mirror x) (unit 1) (in_bom yes) (on_board yes) (dnp no)
  (property "Reference" "D4" (at 49.53 144.78 90) (effects (font (size 1.27 1.27)) (justify left)))
  (property "Value" "PESD1CAN,215" (at 49.53 147.32 90) (effects (font (size 1.27 1.27)) (justify left)))
  (property "Footprint" "Package_TO_SOT_SMD:SOT-23" (at 52.07 142.24 0) (effects (font (size 1.27 1.27)) hide))
  (property "Datasheet" "~" (at 52.07 142.24 0) (effects (font (size 1.27 1.27)) hide)) (pin "1") (pin "2") (pin "3")
  (instances (project "PCB PCU" (path "" (reference "D4") (unit 1)))))

 (symbol (lib_id "Device:R") (at 53.34 93.98 90) (unit 1) (in_bom yes) (on_board yes) (dnp no)
  (property "Reference" "R9" (at 53.34 96.52 90) (effects (font (size 1.27 1.27))))
  (property "Value" "0" (at 53.34 99.06 90) (effects (font (size 1.27 1.27))))
  (property "Footprint" "Resistor_SMD:R_0603_1608Metric" (at 53.34 95.758 90) (effects (font (size 1.27 1.27)) hide))
  (property "Datasheet" "~" (at 53.34 93.98 0) (effects (font (size 1.27 1.27)) hide)) (pin "1") (pin "2")
  (instances (project "PCB PCU" (path "" (reference "R9") (unit 1)) (path "" (reference "R85") (unit 1)) (path "" (reference "R29") (unit 1)) (path "" (reference "R44") (unit 1)))))

 (symbol (lib_id "Device:R") (at 109.22 168.91 90) (unit 1) (in_bom yes) (on_board yes) (dnp no)
  (property "Reference" "R9" (at 109.22 171.45 90) (effects (font (size 1.27 1.27))))
  (property "Value" "0" (at 111.76 172.72 90) (effects (font (size 1.27 1.27))))
  (property "Footprint" "Resistor_SMD:R_0603_1608Metric" (at 109.22 170.688 90) (effects (font (size 1.27 1.27)) hide))
  (property "Datasheet" "~" (at 109.22 168.91 0) (effects (font (size 1.27 1.27)) hide)) (pin "1") (pin "2")
  (instances (project "PCB PCU" (path "" (reference "R9") (unit 1)) (path "" (reference "R85") (unit 1)) (path "" (reference "R29") (unit 1)) (path "" (reference "R51") (unit 1)))))

 (symbol (lib_id "Device:C") (at 57.15 71.12 0) (unit 1) (in_bom yes) (on_board yes) (dnp no)
  (property "Reference" "C3" (at 50.8 73.66 0) (effects (font (size 1.27 1.27)) (justify left)))
  (property "Value" "0.1 uF" (at 49.53 76.2 0) (effects (font (size 1.27 1.27)) (justify left)))
  (property "Footprint" "Capacitor_SMD:C_0603_1608Metric" (at 58.1152 74.93 0) (effects (font (size 1.27 1.27)) hide))
  (property "Datasheet" "~" (at 57.15 71.12 0) (effects (font (size 1.27 1.27)) hide)) (pin "1") (pin "2")
  (instances (project "PCB PCU" (path "" (reference "C3") (unit 1)) (path "" (reference "C25") (unit 1)) (path "" (reference "C13") (unit 1)) (path "" (reference "C18") (unit 1)))))

 (symbol (lib_id "Device:R") (at 81.28 139.7 180) (unit 1) (in_bom yes) (on_board yes) (dnp no)
  (property "Reference" "R9" (at 83.82 139.7 90) (effects (font (size 1.27 1.27))))
  (property "Value" "60.4" (at 85.09 137.16 90) (effects (font (size 1.27 1.27))))
  (property "Footprint" "Resistor_SMD:R_0603_1608Metric" (at 83.058 139.7 90) (effects (font (size 1.27 1.27)) hide))
  (property "Datasheet" "~" (at 81.28 139.7 0) (effects (font (size 1.27 1.27)) hide)) (pin "1") (pin "2")
  (instances (project "PCB PCU" (path "" (reference "R9") (unit 1)) (path "" (reference "R85") (unit 1)) (path "" (reference "R29") (unit 1)) (path "" (reference "R79") (unit 1))))))
